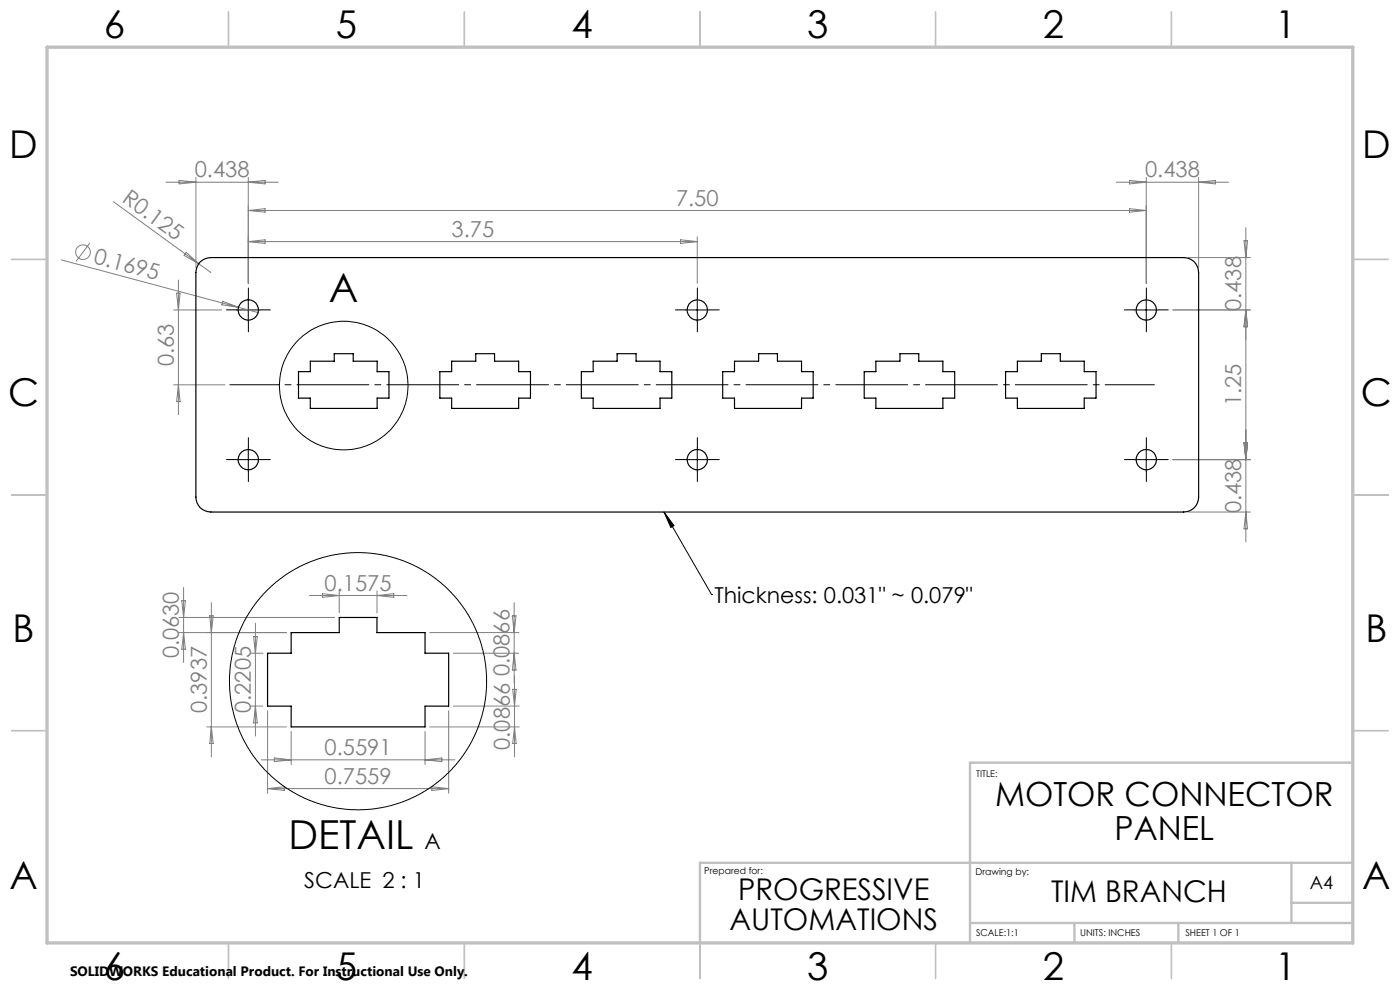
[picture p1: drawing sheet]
<svg xmlns="http://www.w3.org/2000/svg" width="297mm" height="210mm" viewBox="0 0 297 210" stroke-linecap="round" stroke-linejoin="round" font-family="sans-serif">
<g fill="none" stroke="#808080" stroke-width=".21">
<path d="M35.2 38.7h23.8M38 38.3l3.6 .4-3.6 .3zM41.6 37.6v19.2M52.7 37.6v22.5M52.7 38.7l3.5-.4v.7zM236.8 38.7h23.8M239.6 38.3l3.6 .4-3.6 .3zM243.2 37.6v22.5M254.3 37.6v19.2M254.3 38.7l3.5-.4v.7zM13 55.1l37.6 10.1M19.1 51.6l-2.9 3.8"/>
<path d="M24.1 42.8l18.1 13.1M37.9 59.4v28.6M39.5 53.5l2.7 2.4-3.1-1.7zM42.2 55.9l2.5 1.9M52.7 44.7h190.5M52.7 44.7l3.5-.4v.7zM52.7 51.3l3.5-.4v.7zM52.7 51.3h95.2M144.4 50.9l3.5 .4-3.5 .3zM147.9 50.2v9.9M239.6 44.3l3.6 .4-3.6 .3zM252.1 54.6h13.2"/>
<path d="M263.9 51.1h.8l-.4 3.5zM264.3 48.3v66.7M36.8 65.7h10.2M37.5 62.2h.7l-.3 3.5zM47.3 63.9l3.3 1.3-3.5-.5zM50.6 65.2l4.2 1.1M248.8 65.7h16.5M264.3 65.7l.4 3.6h-.8zM36.8 81.6h10.9M37.9 81.6l.3 3.6h-.7zM248.8 97.5h16.5M263.9 93.9h.8l-.4 3.6z"/>
<path d="M252.1 108.6h13.2M264.3 108.6l.4 3.6h-.8zM38 134.2h22.8M38 131h33M38.6 127.4h.7l-.4 3.6zM38.9 124.6v15.9M38.9 134.2l.4 3.5h-.7zM44.5 130.6h.7l-.4 3.6zM44.8 127.8v32.7M53.2 138.6h2.6M53.8 135h.8l-.4 3.6zM54.2 132.2v23.9"/>
<path d="M65.6 126.3h20.7M68.4 125.9l3.6 .4-3.6 .4zM72 125.3v4.7M80 125.3v4.7M80 126.3l3.5-.4v.8zM91.2 134.2h18.9M96.2 138.6h13.9M108.7 130.6h.8l-.4 3.6zM109.1 127.8v17.1M109.1 138.6l.4 3.5h-.8zM43.9 154.2h16.9M44.8 154.2l.4 3.5h-.7z"/>
<path d="M53.2 149.8h2.6M54.2 149.8l.4 3.5h-.8zM56.8 150.8v17.5M61.8 155.2v7M90.2 155.2v7M91.2 154.2h18.9M95.2 150.8v17.5M96.2 149.8h13.9M108.8 146.2h.7l-.4 3.6zM109.1 154.2l.4 3.5h-.7zM109.1 143.4v17.1M55.4 161.2h41.1"/>
<path d="M56.8 167.3h38.4M56.8 167.3l3.5-.4v.8zM58.2 160.8l3.6 .4-3.6 .4zM90.2 161.2l3.5-.4v.8zM91.6 166.9l3.6 .4-3.6 .4z"/>
<circle cx="17.6" cy="53.5" r="1.55"/>
</g>
<g fill="none" stroke="#000" stroke-width=".21">
<path d="M50.2 65.7h5M52.7 63.2v5.1M145.4 65.7h5M147.9 63.2v5.1M240.7 65.7h5M243.2 63.2v5.1M50.2 97.5h5M52.7 95v5M145.4 97.5h5M147.9 95v5M240.7 97.5h5M243.2 95v5"/>
<path d="M140.9 108.6l2.1 2.9-.7 .4zM140.9 108.6l10.1 17.5M151 126.1h.1"/>
<circle cx="72.9" cy="81.8" r="13.6"/>
<circle cx="75.9" cy="144.5" r="27.3"/>
</g>
<path d="M48.8 81.6h196.1" fill="none" stroke="#000" stroke-width=".21" stroke-dasharray="15.2 1.3 1.3 1.3" stroke-dashoffset="4.8"/>
<g fill="none" stroke="#000" stroke-width=".21" stroke-dasharray="15.2 1.3 1.3 1.3">
<path d="M50.2 65.7h-2.2M52.7 63.2v-2.1M52.7 68.2v2.2M55.2 65.7h2.1M145.4 65.7h-2.1M147.9 63.2v-2.1M147.9 68.2v2.2M150.4 65.7h2.2M240.7 65.7h-2.2M243.2 63.2v-2.1M243.2 68.2v2.2M245.7 65.7h2.1"/>
<path d="M50.2 97.5h-2.2M52.7 95v-2.2M52.7 100v2.1M55.2 97.5h2.1M145.4 97.5h-2.1M147.9 95v-2.2M147.9 100v2.1M150.4 97.5h2.2M240.7 97.5h-2.2M243.2 95v-2.2M243.2 100v2.1M245.7 97.5h2.1"/>
</g>
<g fill="none" stroke="#c0c0c0" stroke-width=".35">
<path d="M48.5 2.5v7.5M98.5 2.5v7.5M148.5 2.5v7.5M198.5 2.5v7.5M248.5 2.5v7.5M2.5 55h7.5M287 55h7.5M2.5 105h7.5M287 105h7.5M2.5 155h7.5M287 155h7.5M48.5 200v7.5"/>
<path d="M98.5 200v7.5M148.5 200v7.5M198.5 200v7.5M248.5 200v7.5"/>
</g>
<path d="M287 161.8h-81.2v38.2M205.8 195.8h81.2M227.9 195.8v4.2M250 195.8v4.2M274 183v12.8M274 191.5h13M287 183h-138.5v17" fill="none" stroke="#c0c0c0" stroke-width=".5"/>
<path d="M10 10h277v190h-277z" fill="none" stroke="#c0c0c0" stroke-width=".7"/>
<path d="M140.9 108.6l2.1 2.9-.7 .4z" fill="#000"/>
<g fill="none" stroke="#000" stroke-width=".25">
<path d="M42.5 55.6a3.4 3.4 0 0 1 2.2-1h206.4a3.1 3.1 0 0 1 3.2 3.2v47.6a3.1 3.1 0 0 1-3.2 3.2h-206.4a3.1 3.1 0 0 1-3.1-3.2v-47.6a3.4 3.4 0 0 1 .9-2.2zM63.3 78.8h2.5v-2.2h5.1v-1.6h4v1.6h5.1v2.2h2.5v5.6h-2.5v2.2h-14.2v-2.2h-2.5zM93.3 78.8h2.5v-2.2h5.1v-1.6h4v1.6h5.1v2.2h2.5v5.6h-2.5v2.2h-14.2v-2.2h-2.5zM123.3 78.8h2.5v-2.2h5.1v-1.6h4v1.6h5.1v2.2h2.5v5.6h-2.5v2.2h-14.2v-2.2h-2.5zM153.3 78.8h2.5v-2.2h5.1v-1.6h4v1.6h5.1v2.2h2.5v5.6h-2.5v2.2h-14.2v-2.2h-2.5zM183.3 78.8h2.5v-2.2h5.1v-1.6h4v1.6h5.1v2.2h2.5v5.6h-2.5v2.2h-14.2v-2.2h-2.5zM213.3 78.8h2.5v-2.2h5.1v-1.6h4v1.6h5.1v2.2h2.5v5.6h-2.5v2.2h-14.2v-2.2h-2.5zM56.8 138.6h5v-4.4h10.2v-3.2h8v3.2h10.2v4.4h5v11.2h-5v4.4h-28.4v-4.4h-5z"/>
<circle cx="52.7" cy="65.7" r="2.15"/>
<circle cx="147.9" cy="65.7" r="2.16"/>
<circle cx="243.2" cy="65.7" r="2.16"/>
<circle cx="52.7" cy="97.5" r="2.16"/>
<circle cx="147.9" cy="97.5" r="2.15"/>
<circle cx="243.2" cy="97.5" r="2.15"/>
</g>
<g font-size="8.5">
<text x="69.8" y="64">A</text>
<text x="61.2" y="180.2">DETAIL</text>
</g>
<g font-size="8.1">
<text x="22" y="8">6</text>
<text x="71.2" y="8">5</text>
<text x="121.2" y="8">4</text>
<text x="171.3" y="8">3</text>
<text x="221.3" y="8">2</text>
<text x="270.5" y="8">1</text>
<text x="2" y="33.6">D</text>
<text x="289" y="33.6">D</text>
<text x="1.7" y="86.1">C</text>
<text x="288.7" y="86.1">C</text>
<text x="2.7" y="136.1">B</text>
<text x="289.7" y="136.1">B</text>
<text x="2" y="188.6">A</text>
<text x="289" y="188.6">A</text>
<text x="22" y="208">6</text>
<text x="71.2" y="208">5</text>
<text x="121.2" y="208">4</text>
<text x="171.3" y="208">3</text>
<text x="221.3" y="208">2</text>
<text x="270.5" y="208">1</text>
</g>
<g font-size="7.1">
<text x="211.1" y="171">MOTOR CONNECTOR</text>
<text x="236.4" y="178.1">PANEL</text>
</g>
<g font-size="6.3">
<text x="156.6" y="190.9">PROGRESSIVE</text>
<text x="223" y="191.4">TIM BRANCH</text>
<text x="154.7" y="197.2">AUTOMATIONS</text>
</g>
<g font-size="4.7" fill="#808080">
<text x="41.3" y="37.6">0.438</text>
<text x="242.9" y="37.6">0.438</text>
<text x="25.7" y="42.7" transform="rotate(36 25.7 42.7)">R0.125</text>
<text x="143.4" y="43.6">7.50</text>
<text x="95.8" y="50.2">3.75</text>
<text x="19.7" y="55.8" transform="rotate(15 19.7 55.8)">0.1695</text>
<text x="263.3" y="66" transform="rotate(-90 263.3 66)">0.438</text>
<text x="36.8" y="77.7" transform="rotate(-90 36.8 77.7)">0.63</text>
<text x="263.3" y="86.1" transform="rotate(-90 263.3 86.1)">1.25</text>
<text x="263.3" y="108.9" transform="rotate(-90 263.3 108.9)">0.438</text>
<text x="68.9" y="125.3">0.1575</text>
<text x="38" y="139.7" transform="rotate(-90 38 139.7)">0.0630</text>
<text x="43.9" y="151.3" transform="rotate(-90 43.9 151.3)">0.3937</text>
<text x="53.2" y="151.3" transform="rotate(-90 53.2 151.3)">0.2205</text>
<text x="68.9" y="160.1">0.5591</text>
<text x="108.1" y="159.1" transform="rotate(-90 108.1 159.1)">0.0866 0.0866</text>
<text x="68.9" y="166.2">0.7559</text>
</g>
<g font-size="4.7">
<text x="151.6" y="127.8">Thickness: 0.031&quot; ~ 0.079&quot;</text>
<text x="90.1" y="180.2">A</text>
<text x="64.5" y="188.4">SCALE 2 : 1</text>
</g>
<text font-size="3.9" x="277.9" y="188.5">A4</text>
<text font-size="2.9" x="14.9" y="207.1">SOLIDWORKS Educational Product. For Instructional Use Only.</text>
<g font-size="2">
<text x="207.1" y="164.9">TITLE:</text>
<text x="149.4" y="185.4">Prepared for:</text>
<text x="207" y="185.5">Drawing by:</text>
<text x="207.1" y="198.6">SCALE:1:1</text>
<text x="229.1" y="198.6">UNITS: INCHES</text>
<text x="251.5" y="198.6">SHEET 1 OF 1</text>
</g>
</svg>
